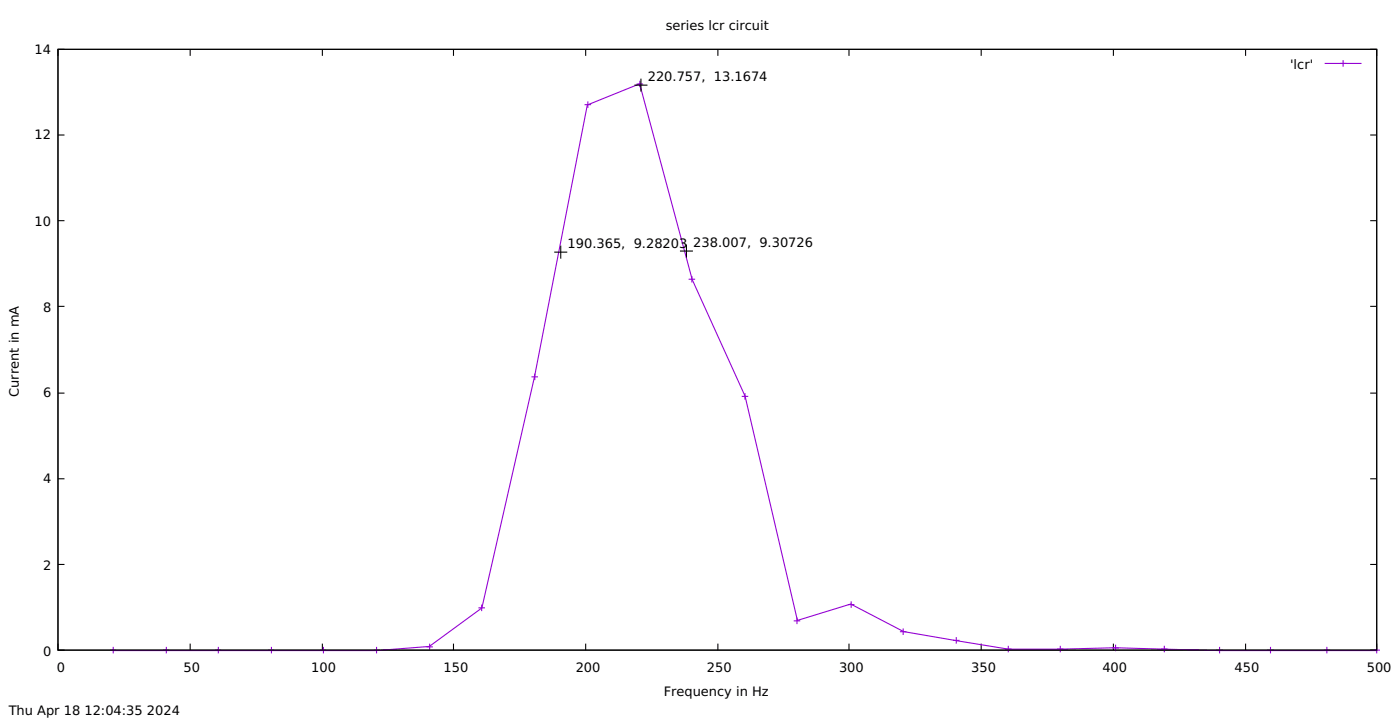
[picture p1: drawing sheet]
<svg xmlns="http://www.w3.org/2000/svg" width="456mm" height="234mm" viewBox="0 0 456 234" stroke-linecap="round" stroke-linejoin="round" font-family="sans-serif">
<g fill="none" stroke="#000" stroke-width=".35">
<path d="M18.9 16.1h429.3v195.4h-429.3zM21 16.1h-2.1v2.1M61.9 16.1v2.1M105 16.1v2.1M147.6 16.1v2.1M190.7 16.1v2.1M233.7 16.1v2.1M276.4 16.1v2.1M319.4 16.1v2.1M362.5 16.1v2.1M405.5 16.1v2.1M446.1 16.1h2.1v2.1"/>
<path d="M206.6 27.7h4.2M208.7 25.6v4.2M18.9 43.9h2.1M446.1 43.9h2.1M18.9 71.8h2.1M182.6 79.9v4.2M223.5 79.6v4.2M446.1 71.8h2.1M18.9 99.7h2.1M180.4 82h4.3M221.4 81.7h4.2M446.1 99.7h2.1"/>
<path d="M18.9 127.9h2.1M446.1 127.9h2.1M18.9 155.8h2.1M446.1 155.8h2.1M18.9 183.6h2.1M446.1 183.6h2.1M18.9 209.4v2.1h2.1M61.9 209.4v2.1M105 209.4v2.1M147.6 209.4v2.1M190.7 209.4v2.1M233.7 209.4v2.1"/>
<path d="M276.4 209.4v2.1M319.4 209.4v2.1M362.5 209.4v2.1M405.5 209.4v2.1M448.2 209.4v2.1h-2.1"/>
</g>
<g fill="none" stroke="#9400d3" stroke-width=".35">
<path d="M437.3 19.6v2.1M190.3 34h2.1M191.4 33v2.1M207.3 27.3h2.1M208.3 26.3v2.1M431.3 20.6h12M224.2 90.8h2.1M225.2 89.8v2.1M173 122.6h2.2M174.1 121.5v2.1M241.5 128.9h2.1M242.5 127.9v2.1"/>
<path d="M155.8 197.7h2.1M156.8 196.7v2.1M276 196.7h2.2M277.1 195.6v2.1M35.8 211.5h2.1M36.9 211.6h85.7l17.2-1.3 17.1-12.5 17.1-75.3 17.2-88.4 17-6.8 17.2 63.6 17.2 38 17 72.9 17.4-5.3 17.2 9 17.2 2.9 16.9 2.8h16.9l17.8-.5a1273.9 1273.9 0 0 0 68.8 .9h16.5M36.9 210.4v2.1M53.1 211.5h2.1M54.2 210.4v2.1M70 211.5h2.1M71.1 210.4v2.1M87.3 211.5h2.1"/>
<path d="M88.4 210.4v2.1M104.2 211.5h2.2M105.3 210.4v2.1M121.5 211.5h2.1M122.6 210.4v2.1M138.8 210.4h2.1M139.9 209.4v2.1M258.4 202h2.1M259.5 200.9v2.1M293 205.5h2.1M294 204.4v2.2M310.3 208.3h2.1"/>
<path d="M311.3 207.3v2.1M327.2 211.1h2.1M328.3 210.1v2.1M344.1 211.1h2.2M345.2 210.1v2.1M362.1 210.8h2.1M363.2 209.7v2.1M378 211.1h2.1M379.1 210.1v2.1M396 211.5h2.1M397.1 210.4v2.1M412.6 211.5h2.1"/>
<path d="M413.6 210.4v2.1M430.9 211.5h2.1M432 210.4v2.1M447.1 211.5h2.2M448.2 210.4v2.1"/>
</g>
<g font-size="4.2">
<text x="216.8" y="9.7">series lcr circuit</text>
<text x="11.2" y="17.5">14</text>
<text x="420" y="22.4">'lcr'</text>
<text x="210.9" y="26.3">220.757, 13.1674</text>
<text x="11.2" y="45.3">12</text>
<text x="11.2" y="73.6">10</text>
<text x="184.8" y="80.6">190.365, 9.28203</text>
<text x="225.7" y="80.3">238.007, 9.30726</text>
<text x="14" y="101.4">8</text>
<text x="6.2" y="129.1" transform="rotate(-90 6.2 129.1)">Current in mA</text>
<text x="14" y="129.3">6</text>
<text x="14" y="157.2">4</text>
<text x="14" y="185.4">2</text>
<text x="14" y="213.3">0</text>
<text x="18.5" y="218.5">0</text>
<text x="59.7" y="218.5">50</text>
<text x="101.4" y="218.5">100</text>
<text x="144.4" y="218.5">150</text>
<text x="187.4" y="218.5">200</text>
<text x="230.1" y="218.5">250</text>
<text x="273.2" y="218.5">300</text>
<text x="316.2" y="218.5">350</text>
<text x="358.9" y="218.5">400</text>
<text x="401.9" y="218.5">450</text>
<text x="445" y="218.5">500</text>
<text x="216.1" y="226.3">Frequency in Hz</text>
<text x="2.8" y="232.7">Thu Apr 18</text>
<text x="27.5" y="232.7">12:04:35</text>
<text x="47.8" y="232.7">2024</text>
</g>
</svg>
